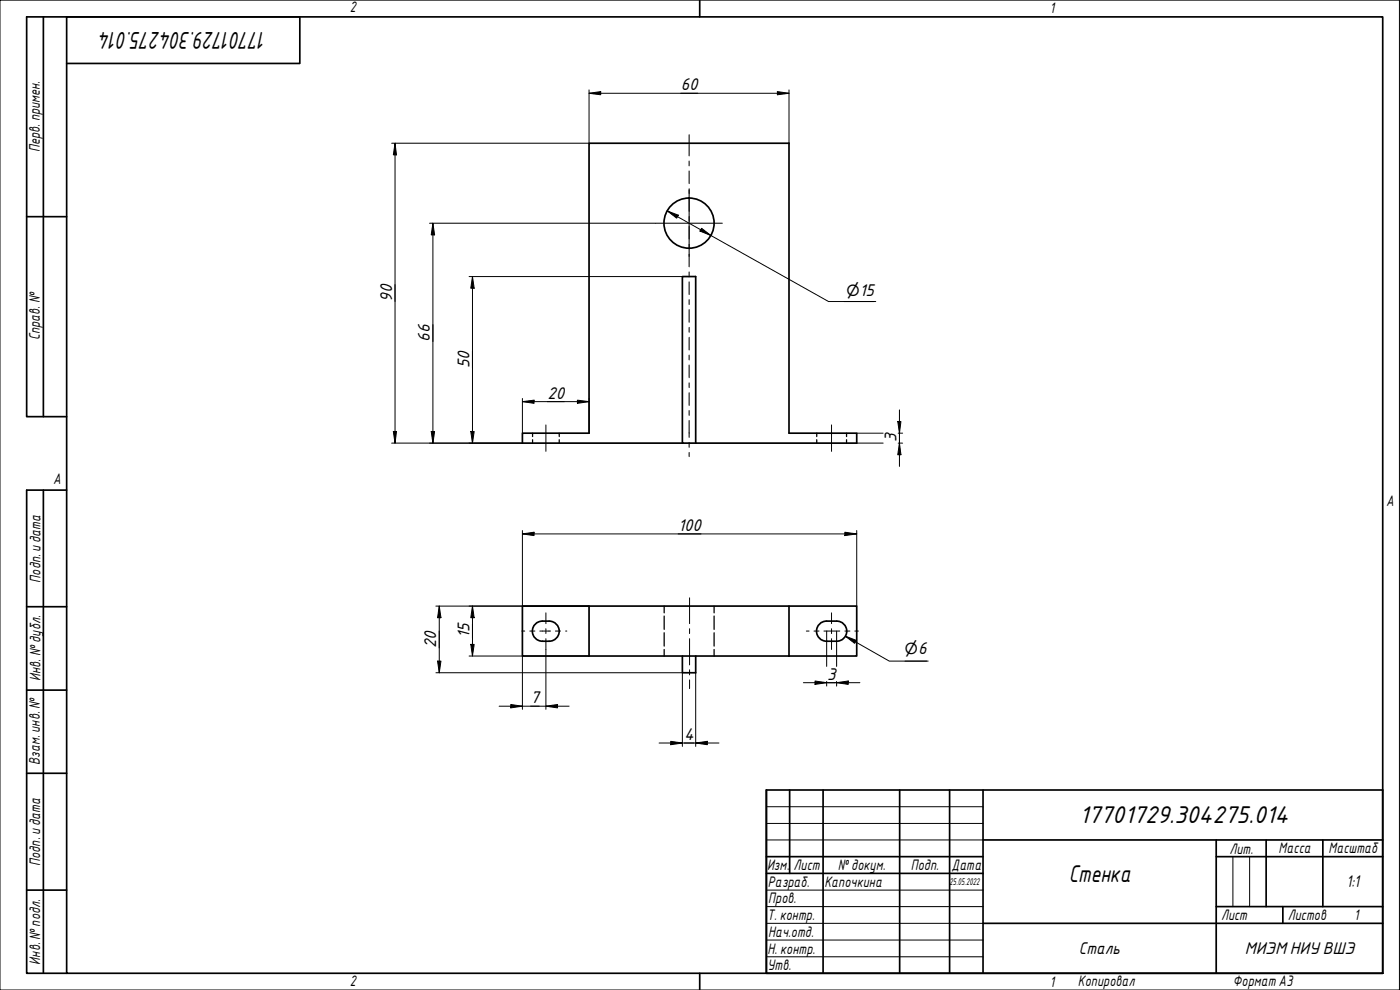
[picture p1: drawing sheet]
<svg xmlns="http://www.w3.org/2000/svg" width="420mm" height="297mm" viewBox="0 0 420 297" stroke-linecap="round" stroke-linejoin="round" font-family="sans-serif">
<g fill="none" stroke="#000" stroke-width=".51">
<path d="M204.8 83h4v50h-4zM204.8 133h-48v-3h20v-87h60v87h20.3v3h-48.3M164.8 186.4a4.4 4.4 0 0 0-4.4 1.1 3 3 0 0 0-.3 3.2 3 3 0 0 0 2.7 1.7h2M164.8 186.4a3 3 0 0 1 3 3 3 3 0 0 1-3 3M176.8 181.8h-20v15h20M204.8 196.8v5.1h4v-5.1M236.8 181.8h20.3v15h-20.3zM236.8 181.8h-60v15h60M248.1 186.4a3 3 0 0 0-3.1 3 3 3 0 0 0 3.1 3M248.1 186.4h3M248.1 192.4h3M251.1 186.4a3 3 0 0 1 3 3 3 3 0 0 1-3 3"/>
<circle cx="206.8" cy="66.9" r="7.5"/>
</g>
<g fill="none" stroke="#000" stroke-width=".38">
<path d="M159.8 130v1M159.8 131.9v1.1M167.8 130v1M167.8 131.9v1.1M245.1 130v1M245.1 131.9v1.1M254.1 130v1M254.1 131.9v1.1M199.3 181.8v2.1M199.3 184.8v4M199.3 189.9v4M199.3 194.9v1.9"/>
<path d="M214.3 181.8v2.1M214.3 184.8v4M214.3 189.9v4M214.3 194.9v1.9"/>
</g>
<path d="M20 5.1h395v286.9h-395zM210 0v5.1M210 292v5" fill="none" stroke="#000" stroke-width=".51"/>
<path d="M0 0h420v297h-420z" fill="none" stroke="#000" stroke-width=".3"/>
<g fill="none" stroke="#000" stroke-width=".51">
<path d="M230 237h185v55h-185zM237 237v25.1M247 237v55M270 237v55M285 237v55M295 237v55M230 257h65M295 252h120M365 257h50M365 252v40M380 252v20M397 252v20"/>
<path d="M230 262.1h65M295 277h120M365 272h50M385 272v5"/>
</g>
<path d="M230 242h65M230 247.1h65M230 252h65M370 257v15M375 257v15M230 267.1h65M230 272h65M230 277h65M230 282.1h65M230 287.1h65" fill="none" stroke="#000" stroke-width=".3"/>
<path d="M13 5.1v119.9M20 19h70v-13.9h-82v119.9h12M8 65h12M13 147.1v144.9M20 147.1h-12v144.9h12M8 182h12M8 207.1h12M8 232h12M8 267.1h12" fill="none" stroke="#000" stroke-width=".51"/>
<g fill="none" stroke="#000" stroke-width=".3">
<path d="M206.8 40.4v6.4M206.8 48.3v1.5M206.8 51.3v3.8M206.8 56.6v1.5M206.8 59.6v3.8M206.8 64.9v1.5M206.8 67.9v3.8M206.8 73.3v1.4M206.8 76.2v3.9M206.8 81.6v1.4M206.8 84.6v3.8M206.8 89.9v1.5"/>
<path d="M206.8 92.9v3.8M206.8 98.2v1.5M206.8 101.2v3.8M206.8 106.5v1.5M206.8 109.5v3.8M206.8 114.9v1.4M206.8 117.8v3.9M163.8 127.5v7.9M206.8 123.2v1.4M206.8 126.2v5M206.8 132.8v1.4M206.8 135.7v1.3"/>
<path d="M249.6 127.5v7.9M206.9 179.4v7.7M156.6 189.3h.9M159 189.3h1.5M162 189.3h3.2M163.8 183.9v3.2M163.8 188.6v1.5M163.8 191.6v3.3M166.7 189.3h1.5M169.7 189.3h.4M206.9 188.6v1.5M206.9 191.6v7.9"/>
<path d="M242 189.3h.8M244.3 189.3h1.5M247.3 189.3h4.7M249.6 183.9v3.2M249.6 188.6v1.5M249.6 191.6v3.3M253.6 189.3h1.5M256.5 189.3h1.1M206.9 201v1.5M206.9 204v2.6"/>
</g>
<path d="M206.8 56.9v20M196.8 67h20" fill="none" stroke="#000" stroke-width=".3"/>
<g fill="none" stroke="#000" stroke-width=".3">
<path d="M176.8 28l3.5-.5v.9zM176.8 28h60M176.8 27v16h-59.3M233.3 27.5l3.5 .5-3.5 .4zM236.8 27v16M118.6 43l.4 3.5h-1zM118.6 43v90M128.9 67h67.9M129.9 67l.5 3.5h-1zM129.9 67v66M200.3 63.3l3.3 1.3-.5 .9zM200.3 63.3l48.4 27.2h14.1"/>
<path d="M210.6 68.5l2.8 2.2-3.3-1.4zM140.8 83h64M141.8 83l.5 3.5h-1zM141.8 83v50M253.4 90.5h8.9M156.8 119.6v10.4M176.8 119.6v10.4M117.5 133h39.3M118 129.5h1l-.4 3.5zM129.4 129.5h1l-.5 3.5zM141.3 129.5h1l-.5 3.5zM156.8 120.5l3.5-.4v.9z"/>
<path d="M156.8 120.5h20M173.3 120.1l3.5 .4-3.5 .5zM257.1 133h7.9M257.1 130h7.9M269.4 126.5h1l-.5 3.5zM269.6 133h1.3M269.6 130h1.3M269.9 133l.5 3.4h-1zM269.9 123v16.9M156.8 159.2v22.6M253.6 159.7l3.5 .5-3.5 .5zM257.1 159.2v22.6"/>
<path d="M156.8 160.2l3.5-.5v1zM156.8 160.2h100.3M130.8 181.8h46M131.3 198.4h1l-.5 3.5zM131.8 181.8l.5 3.5h-1zM131.8 181.8v20.1M140.8 196.8h36M141.3 193.3h1l-.5 3.5zM141.8 181.8l.5 3.5h-1zM141.8 181.8v15M156.8 196.8v16M163.8 194.9v17.9"/>
<path d="M248.1 189.5v10.4M251.1 189.5v10.4M253.7 190.9l3.3 1.2-.5 .9zM253.7 190.9l13.2 7.5h11.7M271.6 198.4h6.5M130.8 201.9h74v22.1M149.8 211.9h21M153.3 211.4l3.5 .5-3.5 .5zM163.8 211.9l3.5-.5v1zM208.8 201.9v22.1M241.1 204.8h17M244.6 204.3l3.5 .5-3.5 .5z"/>
<path d="M248.1 204.5v1.4M251.1 204.8l3.5-.5v1zM251.1 204.5v1.4M197.8 222.9h18M201.3 222.4l3.5 .5-3.5 .5zM208.8 222.9l3.5-.5v1z"/>
</g>
<g fill="#000">
<path d="M176.8 28l3.5-.5v.9z" fill-rule="evenodd"/>
<path d="M233.3 27.5l3.5 .5-3.5 .4z" fill-rule="evenodd"/>
<path d="M118.6 43l.4 3.5h-1z" fill-rule="evenodd"/>
<path d="M129.9 67l.5 3.5h-1z" fill-rule="evenodd"/>
<path d="M200.3 63.3l3.3 1.3-.5 .9z" fill-rule="evenodd"/>
<path d="M210.6 68.5l2.8 2.2-3.3-1.4z" fill-rule="evenodd"/>
<path d="M141.8 83l.5 3.5h-1z" fill-rule="evenodd"/>
<path d="M118 129.5h1l-.4 3.5z" fill-rule="evenodd"/>
<path d="M129.4 129.5h1l-.5 3.5z" fill-rule="evenodd"/>
<path d="M141.3 129.5h1l-.5 3.5z" fill-rule="evenodd"/>
<path d="M156.8 120.5l3.5-.4v.9z" fill-rule="evenodd"/>
<path d="M173.3 120.1l3.5 .4-3.5 .5z" fill-rule="evenodd"/>
<path d="M269.4 126.5h1l-.5 3.5z" fill-rule="evenodd"/>
<path d="M269.9 133l.5 3.4h-1z" fill-rule="evenodd"/>
<path d="M156.8 160.2l3.5-.5v1z" fill-rule="evenodd"/>
<path d="M253.6 159.7l3.5 .5-3.5 .5z" fill-rule="evenodd"/>
<path d="M131.3 198.4h1l-.5 3.5z" fill-rule="evenodd"/>
<path d="M131.8 181.8l.5 3.5h-1z" fill-rule="evenodd"/>
<path d="M141.3 193.3h1l-.5 3.5z" fill-rule="evenodd"/>
<path d="M141.8 181.8l.5 3.5h-1z" fill-rule="evenodd"/>
<path d="M253.7 190.9l3.3 1.2-.5 .9z" fill-rule="evenodd"/>
<path d="M153.3 211.4l3.5 .5-3.5 .5z" fill-rule="evenodd"/>
<path d="M163.8 211.9l3.5-.5v1z" fill-rule="evenodd"/>
<path d="M244.6 204.3l3.5 .5-3.5 .5z" fill-rule="evenodd"/>
<path d="M251.1 204.8l3.5-.5v1z" fill-rule="evenodd"/>
<path d="M201.3 222.4l3.5 .5-3.5 .5z" fill-rule="evenodd"/>
<path d="M208.8 222.9l3.5-.5v1z" fill-rule="evenodd"/>
</g>
<g font-size="7">
<text x="80" y="9.5" transform="rotate(180 80 9.5)">17701729.304275.014</text>
<text x="324" y="246.9">17701729.304275.014</text>
<text x="320.7" y="264.6">Стенка</text>
</g>
<g font-size="4.9">
<text x="204.3" y="27.1">60</text>
<text x="253.4" y="88.8">⌀15</text>
<text x="117.7" y="90.5" transform="rotate(-90 117.7 90.5)">90</text>
<text x="129" y="102.5" transform="rotate(-90 129 102.5)">66</text>
<text x="140.9" y="110.5" transform="rotate(-90 140.9 110.5)">50</text>
<text x="164.3" y="119.7">20</text>
<text x="269" y="132.7" transform="rotate(-90 269 132.7)">3</text>
<text x="203.5" y="159.3">100</text>
<text x="140.9" y="191.6" transform="rotate(-90 140.9 191.6)">15</text>
<text x="130.9" y="194.4" transform="rotate(-90 130.9 194.4)">20</text>
<text x="248.3" y="203.9">3</text>
<text x="159.3" y="210.9">7</text>
<text x="205.4" y="222.1">4</text>
<text x="404.1" y="266.2">1:1</text>
<text x="323.8" y="286.2">Сталь</text>
<text x="373.6" y="286.2">МИЭМНИУВШЭ</text>
</g>
<text font-size="4.6" x="271.6" y="196.2">⌀6</text>
<g font-size="4.4">
<text x="105" y="3.7">2</text>
<text x="315" y="3.8">1</text>
<text x="11.9" y="45.6" transform="rotate(-90 11.9 45.6)">Перв. примен.</text>
<text x="12" y="102.2" transform="rotate(-90 12 102.2)">Справ. №</text>
<text x="16" y="145.2">A</text>
<text x="416" y="151.7">A</text>
<text x="12.2" y="174.8" transform="rotate(-90 12.2 174.8)">Подп. идата</text>
<text x="12.2" y="204.3" transform="rotate(-90 12.2 204.3)">Инв. №дубл.</text>
<text x="12" y="229.5" transform="rotate(-90 12 229.5)">Взам. инв. №</text>
<text x="369" y="256.1">Лит.</text>
<text x="383.7" y="256.1">Масса</text>
<text x="398.7" y="256.1">Масштаб</text>
<text x="12.1" y="259.8" transform="rotate(-90 12.1 259.8)">Подп. идата</text>
<text x="230.2" y="261.1">Изм.</text>
<text x="238.2" y="261.1">Лист</text>
<text x="251.5" y="261">№докум.</text>
<text x="273.4" y="261.2">Подп.</text>
<text x="285.6" y="261.2">Дата</text>
<text x="230.4" y="266.1">Разраб.</text>
<text x="247.4" y="266.1">Капочкина</text>
<text x="230.6" y="271.1">Пров.</text>
<text x="230.3" y="276.1">Т. контр.</text>
<text x="230.5" y="281.1">Нач.отд.</text>
<text x="366.5" y="276.1">Лист</text>
<text x="386.5" y="276.1">Листов</text>
<text x="406.4" y="276">1</text>
<text x="230.4" y="286.1">Н. контр.</text>
<text x="12.1" y="289.4" transform="rotate(-90 12.1 289.4)">Инв. №подл.</text>
<text x="230.3" y="291.1">Утв.</text>
<text x="105" y="295.9">2</text>
<text x="315" y="296.1">1</text>
<text x="323.5" y="295.8">Копировал</text>
<text x="370" y="295.8">Формат А3</text>
</g>
<text font-size="2.8" x="285" y="265.5">25.05.2022</text>
</svg>
